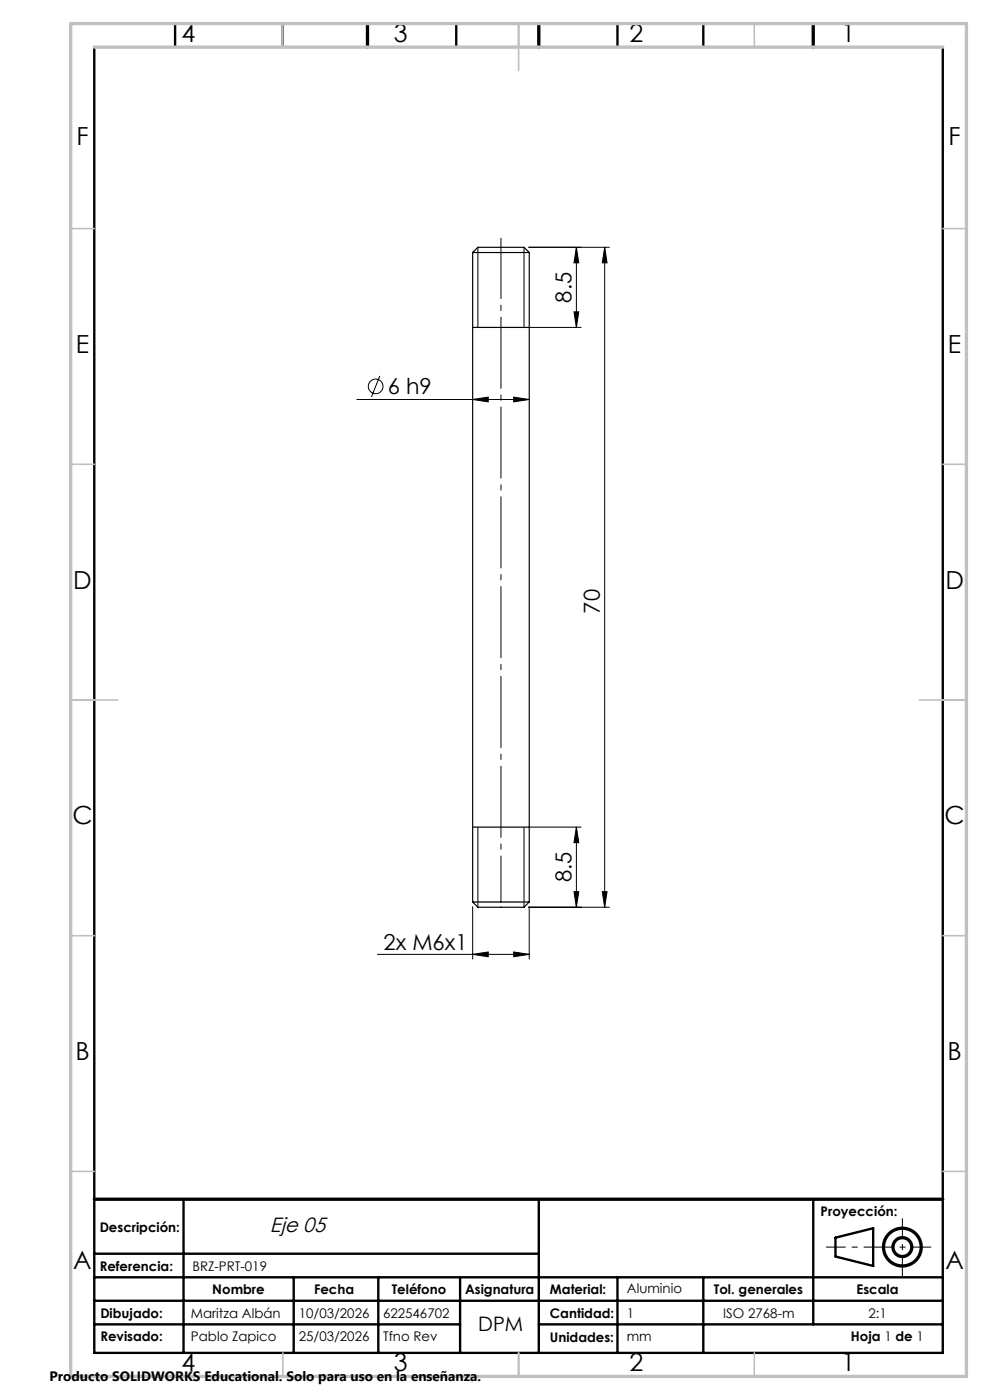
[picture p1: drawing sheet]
<svg xmlns="http://www.w3.org/2000/svg" width="210mm" height="297mm" viewBox="0 0 210 297" stroke-linecap="round" stroke-linejoin="round" font-family="sans-serif">
<path d="M100.3 53.6h12M100.3 53.6l1.1-1.1h9.8l1.1 1.1M100.3 53.6v137.8M112.3 53.6v137.8M100.3 69.5h12M100.3 175.5h12M100.3 191.4l1.1 1.1h9.8l1.1-1.1M100.3 191.4h12" fill="none" stroke="#000" stroke-width=".25"/>
<g fill="none" stroke="#000" stroke-width=".21">
<path d="M101.4 52.5v17M111.2 52.5v17M112.2 52.5h17.1M122.3 52.5l.5 3.3h-1zM122.3 52.5v17M128.3 52.5l.5 3.3h-1zM128.3 52.5v140M80.6 79.7l-1.8 4.5M112.2 69.5h11.1M121.8 66.2h1l-.5 3.3zM75.7 84.7h36.6M100.3 84.7l3.3-.5v1.1z"/>
<path d="M109 84.2l3.3 .5-3.3 .6zM101.4 175.5v17M111.2 175.5v17M112.2 175.5h11.1M122.3 175.5l.5 3.3h-1zM122.3 175.5v17M100.3 192.4v11.1M112.2 192.5h17.1M112.3 192.4v11.1M121.8 189.2h1l-.5 3.3zM127.8 189.2h1l-.5 3.3zM80.1 202.5h32.2"/>
<path d="M100.3 202.5l3.3-.5v1zM109 202l3.3 .5-3.3 .5z"/>
<circle cx="79.7" cy="82" r="1.56"/>
</g>
<g fill="none" stroke="#000" stroke-width=".7" stroke-linecap="butt">
<circle cx="191.4" cy="264.6" r="2"/>
<circle cx="191.4" cy="264.6" r="4"/>
</g>
<path d="M106.3 191.4v-137.8" fill="none" stroke="#000" stroke-width=".21" stroke-dasharray="15.2 1.3 1.3 1.3" stroke-dashoffset="5.4" stroke-linecap="butt"/>
<path d="M106.3 53.6v-3.1" fill="none" stroke="#000" stroke-width=".21" stroke-dasharray="15.2 1.3 1.3 1.3" stroke-linecap="butt"/>
<path d="M197.5 264.6h-22.3" fill="none" stroke="#000" stroke-width=".21" stroke-dasharray="6.3 1.3 1.3 1.3" stroke-dashoffset="2.2" stroke-linecap="butt"/>
<path d="M191.4 258.4v12.3" fill="none" stroke="#000" stroke-width=".21" stroke-dasharray="6.3 1.3 1.3 1.3" stroke-dashoffset="2.1" stroke-linecap="butt"/>
<g fill="none" stroke="#000" stroke-width=".5">
<path d="M20 10v277h180v-277M37.1 5v5M60 5v5M96.8 5v5M131 5v5M149.2 5v5M38.9 254.4v32.6M114.3 254.4v32.6M172.5 254.4v26.6M20 266h94.3M20 271h180M20 275.9h180"/>
<path d="M62.3 271v16M80.2 271v16M97.6 271v16M131 271v16M149.2 271v16M177.2 262.6l8-2v8l-8-2zM20 281h77.6M114.3 281h85.7"/>
</g>
<path d="M78 5v5M114.3 5v5M172.5 5v5M20 254.4h180" fill="none" stroke="#000" stroke-width=".7"/>
<g fill="none" stroke="#c0c0c0" stroke-width=".35">
<path d="M60 5v5M110 5v10M160 5v5M15 48.5h5M200 48.5h5M15 98.5h5M200 98.5h5M15 148.5h10M195 148.5h10M15 198.5h5M200 198.5h5M15 248.5h5"/>
<path d="M200 248.5h5M60 287v5M110 287v5M160 287v5"/>
</g>
<path d="M15 5h190v287h-190zM20 10h180" fill="none" stroke="#c0c0c0" stroke-width=".7"/>
<g fill="#000">
<path d="M128.3 52.5l.5 3.3h-1zM127.8 189.2h1l-.5 3.3zM122.3 175.5l.5 3.3h-1zM121.8 189.2h1l-.5 3.3z"/>
<path d="M121.8 66.2h1l-.5 3.3zM122.3 52.5l.5 3.3h-1z"/>
<path d="M100.3 202.5l3.3-.5v1zM109 202l3.3 .5-3.3 .5zM100.3 84.7l3.3-.5v1.1zM109 84.2l3.3 .5-3.3 .6z"/>
</g>
<g font-size="5.3">
<text x="38.5" y="8.9">4</text>
<text x="83.5" y="8.9">3</text>
<text x="133.5" y="8.9">2</text>
<text x="178.5" y="8.9">1</text>
<text x="16.2" y="30.7">F</text>
<text x="201.2" y="30.7">F</text>
<text x="16.1" y="74.9">E</text>
<text x="201.1" y="74.9">E</text>
<text x="15.5" y="124.9">D</text>
<text x="200.5" y="124.9">D</text>
<text x="15.4" y="174.9">C</text>
<text x="200.4" y="174.9">C</text>
<text x="16" y="224.9">B</text>
<text x="201" y="224.9">B</text>
<text x="15.5" y="269.2">A</text>
<text x="200.5" y="269.2">A</text>
<text x="38.5" y="290.9">4</text>
<text x="83.5" y="290.9">3</text>
<text x="133.5" y="290.9">2</text>
<text x="178.5" y="290.9">1</text>
</g>
<g font-size="4.7">
<text x="121.3" y="64.2" transform="rotate(-90 121.3 64.2)">8.5</text>
<text x="82.2" y="83.7">6 h9</text>
<text x="127.3" y="130.2" transform="rotate(-90 127.3 130.2)">70</text>
<text x="121.3" y="187.2" transform="rotate(-90 121.3 187.2)">8.5</text>
<text x="81.4" y="201.4">2x M6x1</text>
</g>
<text font-size="4.4" x="57.3" y="261.3">Eje 05</text>
<text font-size="4.2" x="101.4" y="282.3">DPM</text>
<text font-size="2.9" x="10.5" y="292.9">Producto SOLIDWORKS Educational. Solo para uso en la enseñanza.</text>
<g font-size="2.8">
<text x="21.1" y="261.3">Descripción:</text>
<text x="174.1" y="258">Proyección:</text>
<text x="21.1" y="269.7">Referencia:</text>
<text x="40.8" y="269.7">BRZ-PRT-019</text>
<text x="45" y="274.5">Nombre</text>
<text x="66.6" y="274.5">Fecha</text>
<text x="83.1" y="274.5">Teléfono</text>
<text x="98.6" y="274.5">Asignatura</text>
<text x="116.7" y="274.5">Material:</text>
<text x="133" y="274.4">Aluminio</text>
<text x="151.4" y="274.5">Tol. generales</text>
<text x="181.7" y="274.5">Escala</text>
<text x="21.3" y="279.7">Dibujado:</text>
<text x="40.5" y="279.7">Maritza Albán</text>
<text x="63.4" y="279.7">10/03/2026</text>
<text x="81.3" y="279.7">622546702</text>
<text x="116.7" y="279.7">Cantidad:</text>
<text x="133" y="279.6">1</text>
<text x="153.4" y="279.7">ISO 2768-m</text>
<text x="184.2" y="279.7">2:1</text>
<text x="21.3" y="284.6">Revisado:</text>
<text x="40.5" y="284.6">Pablo Zapico</text>
<text x="63.4" y="284.6">25/03/2026</text>
<text x="81.3" y="284.6">Tfno Rev</text>
<text x="116.7" y="284.6">Unidades:</text>
<text x="133" y="284.5">mm</text>
<text x="180.5" y="284.5">Hoja 1 de 1</text>
</g>
</svg>
